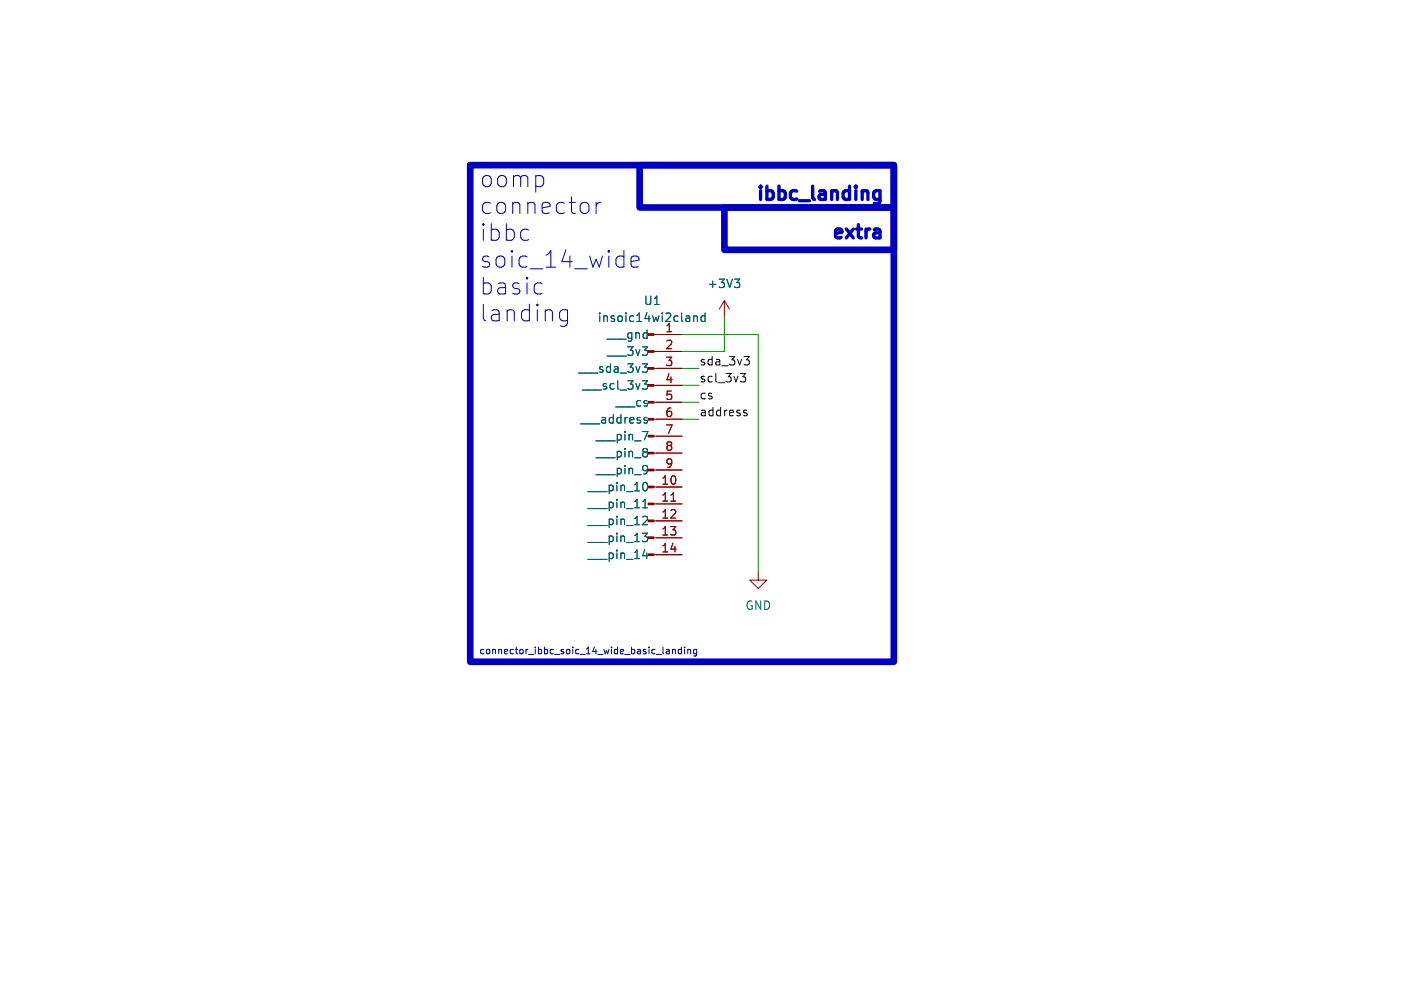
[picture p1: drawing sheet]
<svg xmlns="http://www.w3.org/2000/svg" width="210mm" height="148mm" viewBox="0 0 210 148" stroke-linecap="round" stroke-linejoin="round" font-family="sans-serif">
<g fill="none" stroke="#840000" stroke-width=".15">
<path d="M98 57.8h4.2M98 55.2h4.2M98 52.7h4.2M98 50.2h4.2M108.6 45.1l-.8 1.3M108.6 45.1v2.5M108.6 45.1l.7 1.3M98 78.1h4.2M98 75.6h4.2M98 73h4.2M98 70.5h4.2M98 67.9h4.2"/>
<path d="M98 65.4h4.2M98 62.9h4.2M98 60.3h4.2M98 83.2h4.2M98 80.6h4.2M113.7 85.7v1.3h1.2l-1.2 1.3-1.3-1.3h1.3"/>
</g>
<g fill="#840000" stroke="#840000" stroke-width=".15">
<path d="M97.2 83.1h.8v.2h-.8z"/>
<path d="M97.2 80.5h.8v.3h-.8z"/>
<path d="M97.2 78h.8v.2h-.8z"/>
<path d="M97.2 75.4h.8v.3h-.8z"/>
<path d="M97.2 72.9h.8v.3h-.8z"/>
<path d="M97.2 70.4h.8v.2h-.8z"/>
<path d="M97.2 67.8h.8v.3h-.8z"/>
<path d="M97.2 65.3h.8v.2h-.8z"/>
<path d="M97.2 62.7h.8v.3h-.8z"/>
<path d="M97.2 60.2h.8v.3h-.8z"/>
<path d="M97.2 57.7h.8v.2h-.8z"/>
<path d="M97.2 55.1h.8v.3h-.8z"/>
<path d="M97.2 52.6h.8v.2h-.8z"/>
<path d="M97.2 50h.8v.3h-.8z"/>
</g>
<g fill="none" stroke="#006464" stroke-width=".15">
<path d="M96.3 54.6h.8l-.5 .4 .4 .2 .1 .4-.3 .2h-.3M96.3 57.1h.8l-.5 .5 .4 .1 .1 .4-.3 .3h-.3M103.3 47.4l.1 .8M103.4 48.1l-.1 .1M103.4 47.7h-.1M104 47.4v.8M104 47.5l.2-.1h.3v.8M105.7 47.4h-.4l-.2 .2v.4l.1 .1h.5M105.7 46.9v1.3M110.1 41.9h.8l-.4 .4M110.6 42.3l.3 .3v.3l-.3 .2M96.3 80h.8l-.5 .4"/>
<path d="M96.3 64.7h.8l-.5 1.3M96.3 76.1h.8M96.5 75.2l.2-.3v1.2M96.5 77.4l.4 .1 .2 .3-.8 .9h.8M96.7 63l.3 .1 .1 .2-.2 .1h-.3M96.7 62.6l.3 .1M96.8 72.3a.79 .79 0 0 1 0 1.3M97 67.4v.3M97 67.9v.5M97 69.9v.9M97.1 70.3l-.1 .2M96.3 83.3h.8"/>
<path d="M96.8 80.4l.3 .3v.3l-.3 .2M96.9 82.9v.9"/>
</g>
<path d="M100.6 75.1h.7" fill="none" stroke="#a90000" stroke-width=".15"/>
<path d="M111 56h.8l-.5 .5 .4 .1 .1 .4-.3 .3h-.3M111.5 53.5h.8l-.4 .4 .4 .2v.4l-.2 .2h-.4M111.5 61.9l.5 .1v.1v.2l-.4 .1M111.5 61.6h.5" fill="none" stroke="#0f0f0f" stroke-width=".15"/>
<path d="M131.6 34.3l.3 .3v1.1M131.9 28.6v1.6a.54 .54 0 0 1-.8 .3M131.9 28.7l-.6-.1-.3 .4v.5l.1 .3 .2 .1 .6-.1M131.9 35.6l-.7 .1M131.9 34.8l-.7 .1" fill="none" stroke="#0000c2" stroke-width=".5"/>
<g fill="none" stroke="#0000c2" stroke-width=".15">
<path d="M88.2 30.6l.1 .2v.7l-.1 .3M89.4 30.3v1.7M90.1 30.3a.64 .64 0 0 0-.7 .5M94.6 39.2l1.2-.2-.1-.5-.3-.1h-.4l-.3 .1-.1 .3v.9l.1 .2 .3 .2h.4l.3-.2M81 42.4l.3 .1M81.3 44l-.3 .1M84 47.9l.4 .2h.4l.3-.1M85.1 46.4v2.1a.68 .68 0 0 1-1.1 .3M85.1 46.6l-.3-.2h-.4l-.4 .3M100 97.4h.3v.6M100.3 98h-.3M100.3 97.6l-.3 .1"/>
<path d="M100.8 97.5l.2-.1h.2v.6M100.8 97.4v.6M102.1 97.4h-.2l-.2 .2 .1 .4h.3M102.1 97v1M102.6 97v.1M102.6 97.4v.6M103.1 97.5l.1-.1h.3v.6M103.1 97.4v.6M104.4 97.4h-.3l-.1 .2v.4h.4M104.4 97.4v.8l-.2 .2-.2-.1"/>
</g>
<path d="M70.5 24.8h63.5v74.4h-63.5zM95.9 24.8h38.1v6.3h-38.1zM108.6 31.1h25.4v6.4h-25.4z" fill="none" stroke="#0000c2" stroke-width="1"/>
<path d="M102.2 57.8h2.6M102.2 55.2h2.6M102.2 50.2h11.5v35.5M108.6 47.6v5.1h-6.4M102.2 60.3h2.6M102.2 62.9h2.6" fill="none" stroke="#009600" stroke-width=".15"/>
<g font-size="3.5" fill="#0000c2">
<text x="71.8" y="28.3">oomp</text>
<text x="71.8" y="32.3">connector</text>
<text x="71.8" y="36.4">ibbc</text>
<text x="71.8" y="40.4">soic_14_wide</text>
<text x="71.8" y="44.4">basic</text>
<text x="71.8" y="48.4">landing</text>
</g>
<g font-size="2.8" fill="#0000c2">
<text x="112.8" y="30.2">ibbc_landing</text>
<text x="124.1" y="35.9">extra</text>
</g>
<g font-size="1.8" fill="#006464">
<text x="96.4" y="45.9">U1</text>
<text x="105.9" y="43.4">+3V3</text>
<text x="89.5" y="48.5">insoic14wi2cland</text>
<text x="90.9" y="51">___gnd</text>
<text x="90.9" y="53.6">___3v3</text>
<text x="86.6" y="56.1">___sda_3v3</text>
<text x="87.2" y="58.6">___scl_3v3</text>
<text x="86.9" y="63.7">___address</text>
<text x="92.2" y="61.2">___cs</text>
<text x="89.2" y="66.3">___pin_7</text>
<text x="89.2" y="68.8">___pin_8</text>
<text x="89.2" y="71.3">___pin_9</text>
<text x="88" y="73.9">___pin_10</text>
<text x="88" y="76.4">___pin_11</text>
<text x="88" y="79">___pin_12</text>
<text x="88" y="81.5">___pin_13</text>
<text x="88" y="84">___pin_14</text>
<text x="111.6" y="91.7">GND</text>
</g>
<g font-size="1.8" fill="#a90000">
<text x="99.6" y="49.9">1</text>
<text x="99.6" y="52.5">2</text>
<text x="99.6" y="55">3</text>
<text x="99.6" y="57.5">4</text>
<text x="99.6" y="60.1">5</text>
<text x="99.6" y="62.6">6</text>
<text x="99.6" y="65.2">7</text>
<text x="99.6" y="67.7">8</text>
<text x="99.6" y="70.2">9</text>
<text x="99" y="72.8">10</text>
<text x="99" y="75.3">11</text>
<text x="99" y="77.9">12</text>
<text x="99" y="80.4">13</text>
<text x="99" y="82.9">14</text>
</g>
<g font-size="1.8" fill="#0f0f0f">
<text x="104.8" y="60">cs</text>
<text x="104.8" y="54.9">sda_3v3</text>
<text x="104.8" y="57.4">scl_3v3</text>
<text x="104.8" y="62.5">address</text>
</g>
<text font-size="1.4" fill="#0000c2" x="71.8" y="98.2">connector_ibbc_soic_14_wide_basic_landing</text>
</svg>
